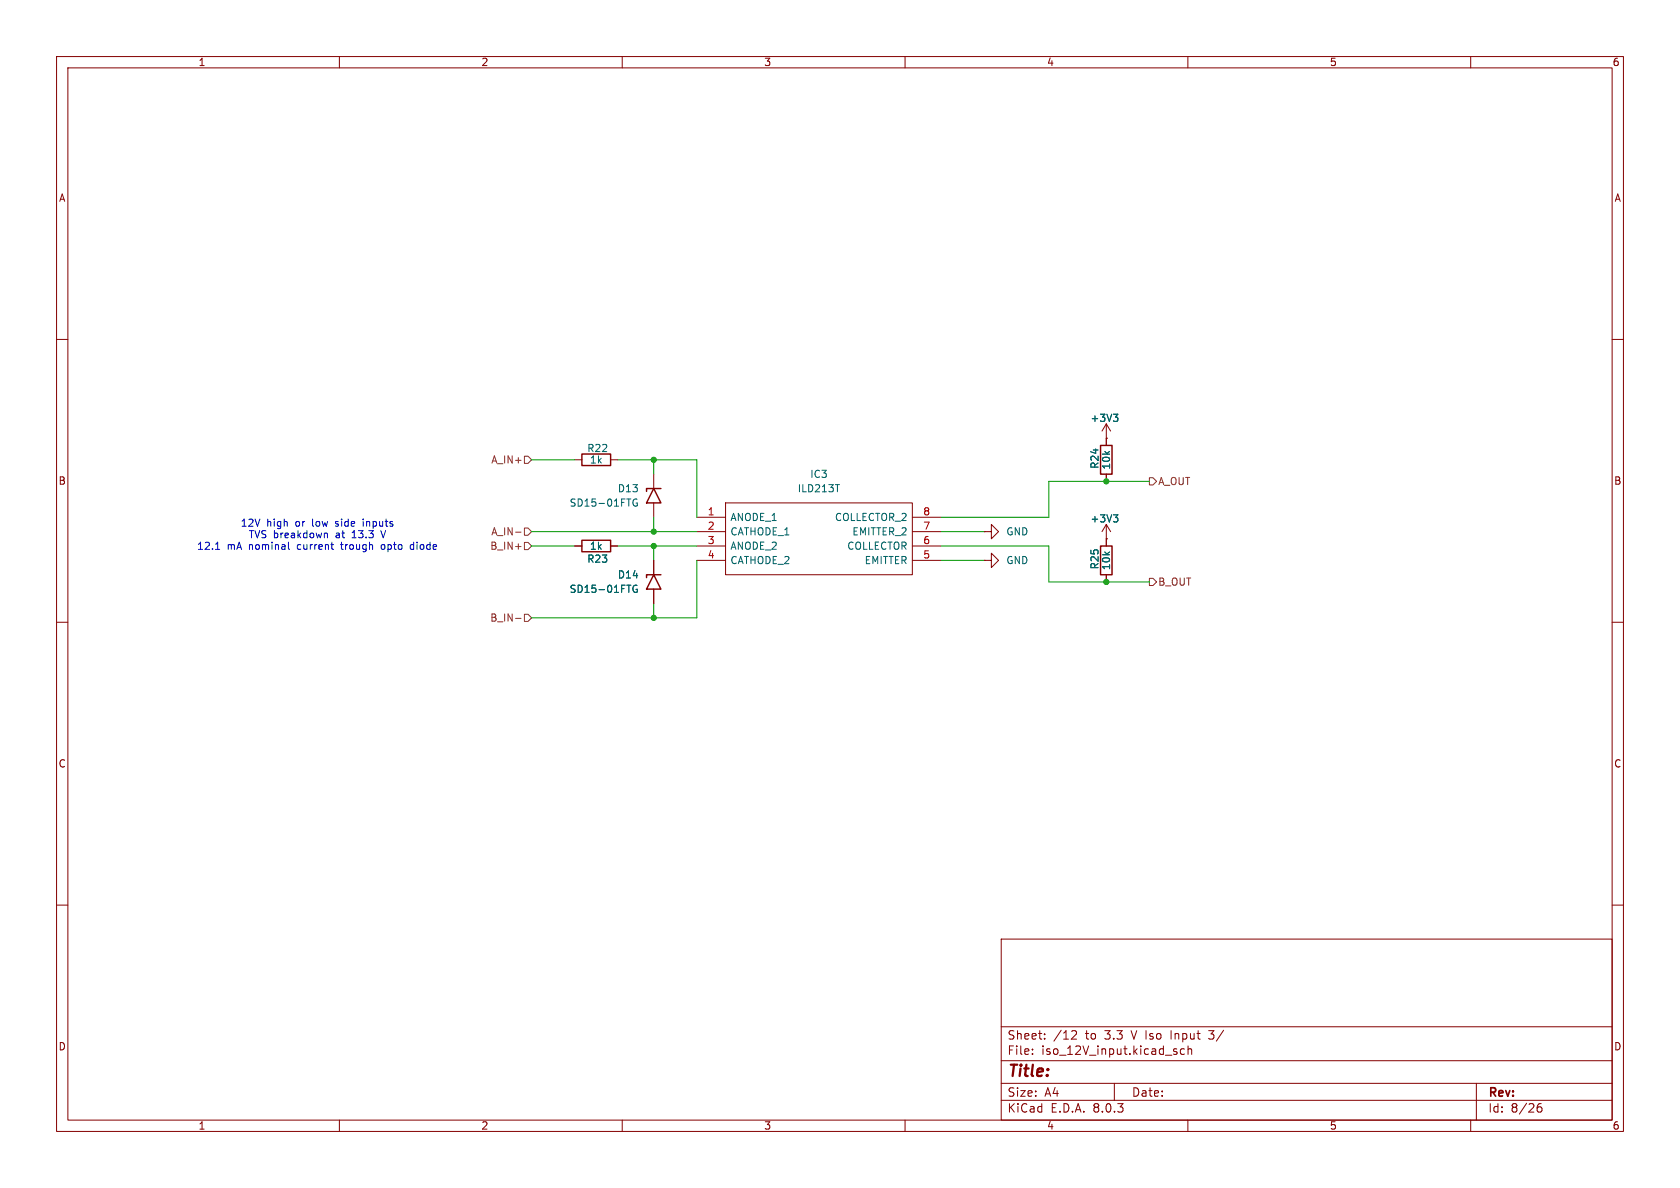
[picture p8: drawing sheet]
<svg xmlns="http://www.w3.org/2000/svg" width="297mm" height="210mm" viewBox="0 0 297 210" stroke-linecap="round" stroke-linejoin="round" font-family="sans-serif">
<g fill="none" stroke="#840000" stroke-width=".18">
<path d="M10 10h277v190h-277zM12 12h273v186h-273zM60 10v2M110 10v2M160 10v2M210 10v2M260 10v2M10 60h2M285 60h2M195.6 77.5h.1M195.6 74.9v3.8M195.6 74.9l-.8 1.3"/>
<path d="M195.6 74.9l.7 1.3M101.6 96.5h1.3M101.6 81.3h1.3M107.9 96.5h1.3M107.9 81.3h1.3M115.6 83.8v2.6M115.6 88.9v2.5M115.6 99.1v2.5M123.2 91.4h5.1M123.2 94h5.1M123.2 96.5h5.1M123.2 99.1h5.1"/>
<path d="M128.3 88.9h33v12.7h-33zM161.3 91.4h5.1M161.3 94h5.1M161.3 96.5h5.1M161.3 99.1h5.1M174 99.1h1.3v-1.3l1.2 1.3-1.2 1.2v-1.2M174 99.1h.1M174 94h1.3v-1.3l1.2 1.3-1.2 1.3v-1.3M174 94h.1M195.6 95.3h.1M195.6 83.8v1.3M195.6 92.7v3.8"/>
<path d="M195.6 92.7l-.8 1.3M195.6 92.7l.7 1.3M10 110h2M115.6 104.1v2.6M195.6 101.6v1.3M285 110h2M10 160h2M285 160h2M177 166h108v32h-108zM60 198v2M110 198v2M160 198v2"/>
<path d="M177 194.5h108M177 191.5h108M177 187.5h108M177 181.5h108M182.5 186.3v.1M182.5 185.5v.1M184.7 183.6v.1M184.7 182.8v.1M189.7 182.2l.5 .1 .1 .3-.9 1.1h.9M197 191.5v3M207.7 185.9l.3 .1 .1 .2-.2 .2h-.3M207.7 185.4l.3 .1"/>
<path d="M209.4 185.5l-.4-.1-.3 .3v.4l.1 .2h.6M210 198v2M210 185.5l.2-.1 .4 .1 .1 .9M210 184.9v1.5M213.7 182.2h.9M213.7 183.6l.2 .1M260 198v2M261 191.5v6.5M271.7 196l.3-.3h.5l.1 .3v.3l-.3 .3h-.3l-.3-.3M272.5 195.1a.6 .6 0 0 0-.8 .6"/>
</g>
<path d="M196.8 73.2h.8l-.4 .5M197.4 73.7l.2 .2v.4l-.2 .2M112.6 88.3a.59 .59 0 0 0-.7 .5 .59 .59 0 0 0 .7 .6l.1-.5h-.3M147.7 85.7h.7M196.8 91h.8l-.4 .5M197.4 91.5l.2 .2v.3l-.2 .3M112.6 103.5a.59 .59 0 0 0-.7 .6 .59 .59 0 0 0 .7 .6l.1-.5h-.3" fill="none" stroke="#006464" stroke-width=".18"/>
<path d="M194.6 78.7h2v5.1h-2zM102.9 80.3h5v2h-5zM102.9 95.5h5v2h-5zM115.6 86.4l1.2 2.5h-2.5zM116.8 86.4h-2.5v.5M194.6 96.5h2v5.1h-2zM115.6 101.6l1.2 2.5h-2.5zM116.8 101.6h-2.5v.5" fill="none" stroke="#840000" stroke-width=".25"/>
<path d="M91.1 94.1h1M91.1 96.6h1M92.7 93.3h.6l.7 .7-.7 .6h-.6zM92.7 80.6h.6l.7 .7-.7 .6h-.6zM92.7 95.9h.6l.7 .6-.7 .7h-.6zM203.2 84.5h.6l.7 .6-.7 .6h-.6zM91.1 109.3h1M92.7 108.6h.6l.7 .6-.7 .7h-.6zM203.2 102.2h.6l.7 .7-.7 .6h-.6z" fill="none" stroke="#725600" stroke-width=".18"/>
<path d="M38.1 97.1h.7M38.4 96l.1-.2v1.3M51 95.8v1.1l.2 .2M57.4 94.3h.4l.1 .8M58.5 96.3h.5M58.9 97.1h.1M64.2 91.8v.1M64.2 92.2v.8M67.3 93.8l.4 1.3M67.5 96.3l-.1 .2 .1 .6M73 96.3h-.4l-.1 .2 .1 .5 .4 .1" fill="none" stroke="#0000c2" stroke-width=".18"/>
<g fill="none" stroke="#009600" stroke-width=".18">
<path d="M94 96.5h7.6M94 94h29.2M94 81.3h7.6M109.2 96.5h14M109.2 81.3h14v10.1M115.6 81.3v2.5M115.6 91.4v2.6M115.6 96.5v2.6M123.2 99.1v10.1h-29.2M166.4 96.5h19v6.4h17.8M166.4 99.1h7.6M166.4 94h7.6"/>
<path d="M203.2 85.1h-17.8v6.3h-19M115.6 106.7v2.5"/>
</g>
<g fill="#009600" stroke="#009600" stroke-width=".18">
<circle cx="115.6" cy="81.3" r=".46"/>
<circle cx="115.6" cy="94" r=".46"/>
<circle cx="115.6" cy="96.5" r=".46"/>
<circle cx="195.6" cy="102.9" r=".46"/>
<circle cx="115.6" cy="109.2" r=".46"/>
<circle cx="195.6" cy="85.1" r=".46"/>
</g>
<text font-size="2.8" fill="#840000" x="178" y="190.9">Title:</text>
<g font-size="2.1" fill="#840000">
<text x="178" y="184">Sheet:</text>
<text x="186.2" y="184">/12</text>
<text x="192" y="184">to</text>
<text x="195.5" y="184">3.3</text>
<text x="200.3" y="184">V Iso</text>
<text x="207.5" y="184">Input</text>
<text x="214.5" y="184">3/</text>
<text x="178" y="186.7">File:</text>
<text x="184.1" y="186.7">iso_12V_input.kicad_sch</text>
<text x="178" y="196.9">KiCad</text>
<text x="178" y="194.1">Size:</text>
<text x="184.7" y="194.1">A4</text>
<text x="185.7" y="196.9">E.D.A.</text>
<text x="193.3" y="196.9">8.0.3</text>
<text x="200" y="194.1">Date:</text>
<text x="263" y="194.3">Rev:</text>
<text x="263" y="196.9">Id:</text>
<text x="267.1" y="196.9">8/26</text>
</g>
<g font-size="1.8" fill="#840000">
<text x="35" y="11.9">1</text>
<text x="85" y="11.9">2</text>
<text x="135" y="11.9">3</text>
<text x="185" y="11.9">4</text>
<text x="235" y="11.9">5</text>
<text x="285" y="11.9">6</text>
<text x="10.3" y="35.9">A</text>
<text x="285.3" y="35.9">A</text>
<text x="10.3" y="85.9">B</text>
<text x="285.3" y="85.9">B</text>
<text x="10.3" y="135.9">C</text>
<text x="285.3" y="135.9">C</text>
<text x="10.3" y="185.9">D</text>
<text x="285.3" y="185.9">D</text>
<text x="35" y="199.9">1</text>
<text x="85" y="199.9">2</text>
<text x="135" y="199.9">3</text>
<text x="185" y="199.9">4</text>
<text x="235" y="199.9">5</text>
<text x="285" y="199.9">6</text>
</g>
<g font-size="1.8" fill="#006464">
<text x="192.7" y="74.8">+3V3</text>
<text x="103.7" y="80.1">R22</text>
<text x="104.2" y="82.1">1k</text>
<text x="194.4" y="83" transform="rotate(-90 194.4 83)">R24</text>
<text x="196.4" y="83.1" transform="rotate(-90 196.4 83.1)">10k</text>
<text x="100.6" y="89.8">SD15-01FTG</text>
<text x="109.1" y="87.2">D13</text>
<text x="140.9" y="87.2">ILD213T</text>
<text x="143.1" y="84.7">IC3</text>
<text x="129" y="92.3">ANODE_1</text>
<text x="129" y="94.8">CATHODE_1</text>
<text x="147.5" y="92.3">COLLECTOR_2</text>
<text x="150.6" y="94.8">EMITTER_2</text>
<text x="177.8" y="94.8">GND</text>
<text x="192.7" y="92.6">+3V3</text>
<text x="103.7" y="99.7">R23</text>
<text x="104.2" y="97.4">1k</text>
<text x="129" y="97.4">ANODE_2</text>
<text x="129" y="99.9">CATHODE_2</text>
<text x="149.7" y="97.4">COLLECTOR</text>
<text x="152.8" y="99.9">EMITTER</text>
<text x="177.8" y="99.9">GND</text>
<text x="194.4" y="100.8" transform="rotate(-90 194.4 100.8)">R25</text>
<text x="196.4" y="100.9" transform="rotate(-90 196.4 100.9)">10k</text>
<text x="100.6" y="105">SD15-01FTG</text>
<text x="109.1" y="102.5">D14</text>
</g>
<g font-size="1.8" fill="#725600">
<text x="86.8" y="82.1">A_IN+</text>
<text x="204.7" y="86">A_OUT</text>
<text x="86.8" y="94.8">A_IN-</text>
<text x="86.6" y="97.4">B_IN+</text>
<text x="204.7" y="103.7">B_OUT</text>
<text x="86.6" y="110.1">B_IN-</text>
</g>
<g font-size="1.8" fill="#0000c2">
<text x="42.5" y="93.3">12V</text>
<text x="43.9" y="95.4">TVS breakdown</text>
<text x="47.1" y="93.3">high</text>
<text x="52.4" y="93.3">or</text>
<text x="55.5" y="93.3">low</text>
<text x="59.5" y="95.4">at</text>
<text x="59.8" y="93.3">side</text>
<text x="62.5" y="95.4">13.3</text>
<text x="64.8" y="93.3">inputs</text>
<text x="67.9" y="95.4">V</text>
<text x="34.7" y="97.4">12.1</text>
<text x="40.1" y="97.4">mA</text>
<text x="44.1" y="97.4">nominal</text>
<text x="52.8" y="97.4">current</text>
<text x="60.8" y="97.4">trough</text>
<text x="68.1" y="97.4">opto</text>
<text x="73.4" y="97.4">diode</text>
</g>
<g font-size="1.8" fill="#a90000">
<text x="125" y="91.2">1</text>
<text x="125" y="93.7">2</text>
<text x="163.1" y="93.7">7</text>
<text x="163.1" y="91.2">8</text>
<text x="125" y="96.3">3</text>
<text x="125" y="98.8">4</text>
<text x="163.1" y="98.8">5</text>
<text x="163.1" y="96.3">6</text>
</g>
</svg>
